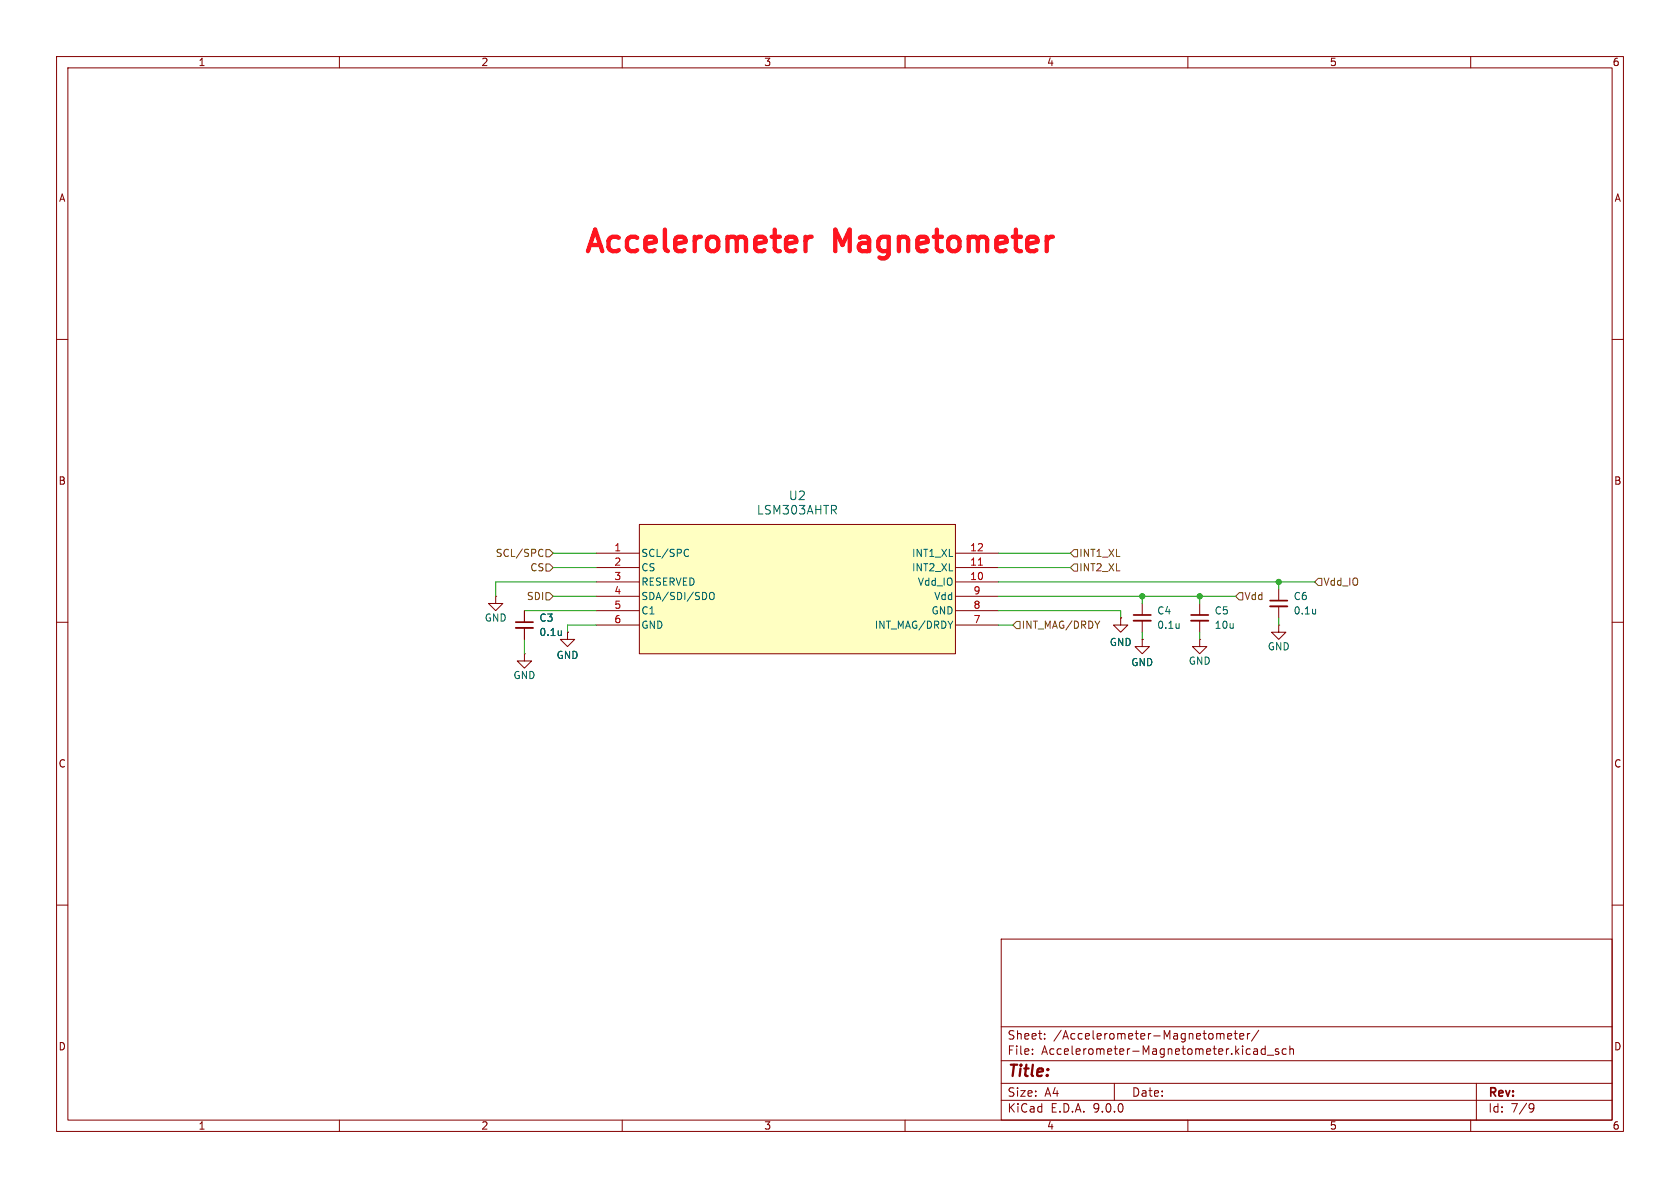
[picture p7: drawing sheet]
<svg xmlns="http://www.w3.org/2000/svg" width="297mm" height="210mm" viewBox="0 0 297 210" stroke-linecap="round" stroke-linejoin="round" font-family="sans-serif">
<g fill="none" stroke="#840000" stroke-width=".18">
<path d="M10 10h277v190h-277zM12 12h273v186h-273zM60 10v2M110 10v2M160 10v2M210 10v2M260 10v2M10 60h2M285 60h2M10 110h2M198.1 109.2v1.3h1.3l-1.3 1.3-1.3-1.3h1.3M198.1 109.2h.1"/>
<path d="M201.9 113v1.3h1.3l-1.3 1.3-1.2-1.3h1.2M201.9 113h.1M201.9 106.7v2M201.9 109.7v2.1M212.1 113v1.3h1.3l-1.3 1.3-1.3-1.3h1.3M212.1 113h.1M212.1 106.7v2M212.1 109.7v2.1M226.1 110.5v1.3h1.2l-1.2 1.2-1.3-1.2h1.3M226.1 110.5h.1M226.1 104.1v2.1M226.1 107.2v2"/>
<path d="M285 110h2M10 160h2M177 166h108v32h-108zM285 160h2M60 198v2M110 198v2M160 198v2M177 194.5h108M177 191.5h108M177 187.5h108M177 181.5h108M182.5 186.3v.1"/>
<path d="M182.5 185.5v.1M184.7 183.6v.1M184.7 182.8v.1M197 191.5v3M210 198v2M215.7 182.9l.3-.2 .3 .1 .1 .9M217 183.2l.7-.1v-.3l-.5-.1-.2 .2 .1 .7h.6M218.2 182.7h.5M218.4 182.2v1.3l.3 .2M219.2 183.2l.7-.1-.1-.3-.4-.1-.2 .2v.7h.6M220.5 182.7v1M221 182.7l-.3 .1-.2 .2"/>
<path d="M222.1 185.4l.2 .2v.8M222.3 186.3l-.1 .1M222.3 185.8h-.1M222.5 182.1l-1.3 2M223.7 184.9v1.5M223.7 185.5l-.5-.1-.2 .3v.4l.1 .2h.6M224 186.5h1.2M226 185.5l-.3-.1-.2 .2v.2l.5 .2v.3h-.5M227.4 185.5l-.4-.1-.3 .3v.4l.1 .2h.6M228 185.5l.2-.1 .4 .1 .1 .9M228 184.9v1.5M260 198v2"/>
<path d="M261 191.5v6.5M270.6 195.1l.5 .1a.99 .99 0 0 1-.4 1.4h-.2M271.2 195.7l-.3 .3h-.3"/>
</g>
<path d="M200.4 108.7h3.1M210.6 108.7h3M224.5 106.2h3.1" fill="none" stroke="#840000" stroke-width=".3"/>
<path d="M200.4 109.7h3.1M210.6 109.7h3M224.5 107.2h3.1" fill="none" stroke="#840000" stroke-width=".33"/>
<path d="M208.5 110.2v.9M208.5 111h-.1M232.6 107.7v.8M232.6 108.4l-.1 .1" fill="none" stroke="#006464" stroke-width=".18"/>
<path d="M113 92.7h55.9v22.9h-55.9z" fill="#ffffc2"/>
<g fill="none" stroke="#840000" stroke-width=".18">
<path d="M105.4 97.8h7.6M113 92.7h55.9v22.9h-55.9zM168.9 97.8h7.6M87.6 105.4v1.3h1.3l-1.3 1.3-1.2-1.3h1.2M87.6 105.4h.1M92.7 115.6v1.2h1.3l-1.3 1.3-1.3-1.3h1.3M92.7 115.6h.1M92.7 108v2M92.7 111v2M100.3 111.8v1.2h1.3l-1.3 1.3-1.2-1.3h1.2M100.3 111.8h.1M105.4 100.3h7.6"/>
<path d="M105.4 102.9h7.6M105.4 105.4h7.6M105.4 108h7.6M105.4 110.5h7.6M168.9 100.3h7.6M168.9 102.9h7.6M168.9 105.4h7.6M168.9 108h7.6M168.9 110.5h7.6M198.1 109.2h.1M201.9 113h.1"/>
</g>
<path d="M121.4 97.1l.3 .1M121.7 98.2l-.3 .2M99.2 111.5v.8M99.2 112.2v.1M125.5 104.9l.2-.2a.43 .43 0 0 1 .6 .4v.5a.42 .42 0 0 1-.5 .4 .42 .42 0 0 1-.4-.4z" fill="none" stroke="#006464" stroke-width=".18"/>
<path d="M173 99.9h.7" fill="none" stroke="#a90000" stroke-width=".18"/>
<path d="M91.2 110h3" fill="none" stroke="#840000" stroke-width=".3"/>
<path d="M91.2 111h3" fill="none" stroke="#840000" stroke-width=".33"/>
<path d="M95.6 97.1l.4 .1M96 98.2l-.4 .2M96.5 97.2h.7l.6 .6-.6 .6h-.7zM96.5 99.7h.7l.6 .6-.6 .7h-.7zM189.9 97.2h.6v1.2h-.6l-.7-.6zM189.9 99.7h.6v1.3h-.6l-.7-.7zM96.5 104.8h.7l.6 .6-.6 .6h-.7zM179.7 109.9h.6v1.2h-.6l-.6-.6zM218.4 105.4l.7-.6h.6v1.2h-.6zM233 102.2h.7v1.3h-.7l-.6-.6z" fill="none" stroke="#725600" stroke-width=".18"/>
<g fill="none" stroke="#009600" stroke-width=".18">
<path d="M97.8 97.8h7.6M176.5 97.8h12.7M92.7 113v2.6M92.7 108h12.7M97.8 105.4h7.6M97.8 100.3h7.6M105.4 110.5h-5.1v1.3M105.4 102.9h-17.8v2.5M176.5 108h21.6v1.2M176.5 105.4h41.9M176.5 100.3h12.7M176.5 110.5h2.6"/>
<path d="M176.5 102.9h55.9M201.9 105.4v1.3M201.9 111.8v1.2M212.1 105.4v1.3M212.1 111.8v1.2M226.1 102.9v1.2M226.1 109.2v1.3"/>
</g>
<path d="M142.4 41.9v2.5M143.5 41.9a.97 .97 0 0 0-1.1 .7M186.1 41.9l-.7 .1" fill="none" stroke="#ff141f" stroke-width=".76"/>
<g fill="#009600" stroke="#009600" stroke-width=".18">
<circle cx="226.1" cy="102.9" r=".46"/>
<circle cx="212.1" cy="105.4" r=".46"/>
<circle cx="201.9" cy="105.4" r=".46"/>
</g>
<g font-size="5.3" fill="#ff141f">
<text x="102.8" y="45.7">Accelerometer</text>
<text x="147.5" y="45.7">Magnetometer</text>
</g>
<text font-size="2.8" fill="#840000" x="178" y="190.9">Title:</text>
<g font-size="2.1" fill="#006464">
<text x="139.4" y="88.6">U2</text>
<text x="133.7" y="91.2">LSM303AHTR</text>
</g>
<g font-size="2.1" fill="#840000">
<text x="178" y="184">Sheet:</text>
<text x="186.2" y="184">/Accelerometer-Magnetometer/</text>
<text x="178" y="186.7">File:</text>
<text x="184.1" y="186.7">Accelerometer-Magnetometer.kicad_sch</text>
<text x="178" y="196.9">KiCad</text>
<text x="178" y="194.1">Size:</text>
<text x="184.7" y="194.1">A4</text>
<text x="185.7" y="196.9">E.D.A.</text>
<text x="193.3" y="196.9">9.0.0</text>
<text x="200" y="194.1">Date:</text>
<text x="263" y="194.3">Rev:</text>
<text x="263" y="196.9">Id:</text>
<text x="267.1" y="196.9">7/9</text>
</g>
<g font-size="1.8" fill="#840000">
<text x="35" y="11.9">1</text>
<text x="85" y="11.9">2</text>
<text x="135" y="11.9">3</text>
<text x="185" y="11.9">4</text>
<text x="235" y="11.9">5</text>
<text x="285" y="11.9">6</text>
<text x="10.3" y="35.9">A</text>
<text x="285.3" y="35.9">A</text>
<text x="10.3" y="85.9">B</text>
<text x="285.3" y="85.9">B</text>
<text x="10.3" y="135.9">C</text>
<text x="285.3" y="135.9">C</text>
<text x="10.3" y="185.9">D</text>
<text x="285.3" y="185.9">D</text>
<text x="35" y="199.9">1</text>
<text x="85" y="199.9">2</text>
<text x="135" y="199.9">3</text>
<text x="185" y="199.9">4</text>
<text x="235" y="199.9">5</text>
<text x="285" y="199.9">6</text>
</g>
<g font-size="1.8" fill="#725600">
<text x="87.5" y="98.7">SCL/SPC</text>
<text x="93.6" y="101.2">CS</text>
<text x="190.7" y="98.7">INT1_XL</text>
<text x="190.7" y="101.2">INT2_XL</text>
<text x="93" y="106.3">SDI</text>
<text x="219.9" y="106.3">Vdd</text>
<text x="233.9" y="103.7">Vdd_IO</text>
<text x="180.5" y="111.4">INT_MAG/DRDY</text>
</g>
<g font-size="1.8" fill="#a90000">
<text x="108.5" y="97.5">1</text>
<text x="108.5" y="100.1">2</text>
<text x="171.4" y="97.5">12</text>
<text x="171.4" y="100.1">11</text>
<text x="108.5" y="102.6">3</text>
<text x="108.5" y="105.2">4</text>
<text x="108.5" y="107.7">5</text>
<text x="171.4" y="102.6">10</text>
<text x="172" y="105.2">9</text>
<text x="172" y="107.7">8</text>
<text x="108.5" y="110.2">6</text>
<text x="172" y="110.2">7</text>
</g>
<g font-size="1.8" fill="#006464">
<text x="113.3" y="98.7">SCL/SPC</text>
<text x="113.3" y="101.2">CS</text>
<text x="161.1" y="98.7">INT1_XL</text>
<text x="161.1" y="101.2">INT2_XL</text>
<text x="113.3" y="103.7">RESERVED</text>
<text x="113.3" y="106.3">SDA/SDI/SDO</text>
<text x="162.2" y="103.7">Vdd_IO</text>
<text x="165.1" y="106.3">Vdd</text>
<text x="228.6" y="106.3">C6</text>
<text x="85.6" y="110.1">GND</text>
<text x="95.3" y="110.1">C3</text>
<text x="95.3" y="112.6">0.1u</text>
<text x="113.3" y="108.8">C1</text>
<text x="113.3" y="111.4">GND</text>
<text x="154.5" y="111.4">INT_MAG/DRDY</text>
<text x="164.6" y="108.8">GND</text>
<text x="204.5" y="108.8">C4</text>
<text x="204.5" y="111.4">0.1u</text>
<text x="214.6" y="108.8">C5</text>
<text x="214.6" y="111.4">10u</text>
<text x="228.6" y="108.8">0.1u</text>
<text x="98.3" y="116.7">GND</text>
<text x="196.1" y="114.4">GND</text>
<text x="199.9" y="118">GND</text>
<text x="210.1" y="117.7">GND</text>
<text x="224" y="115.2">GND</text>
<text x="90.7" y="120.2">GND</text>
</g>
</svg>
